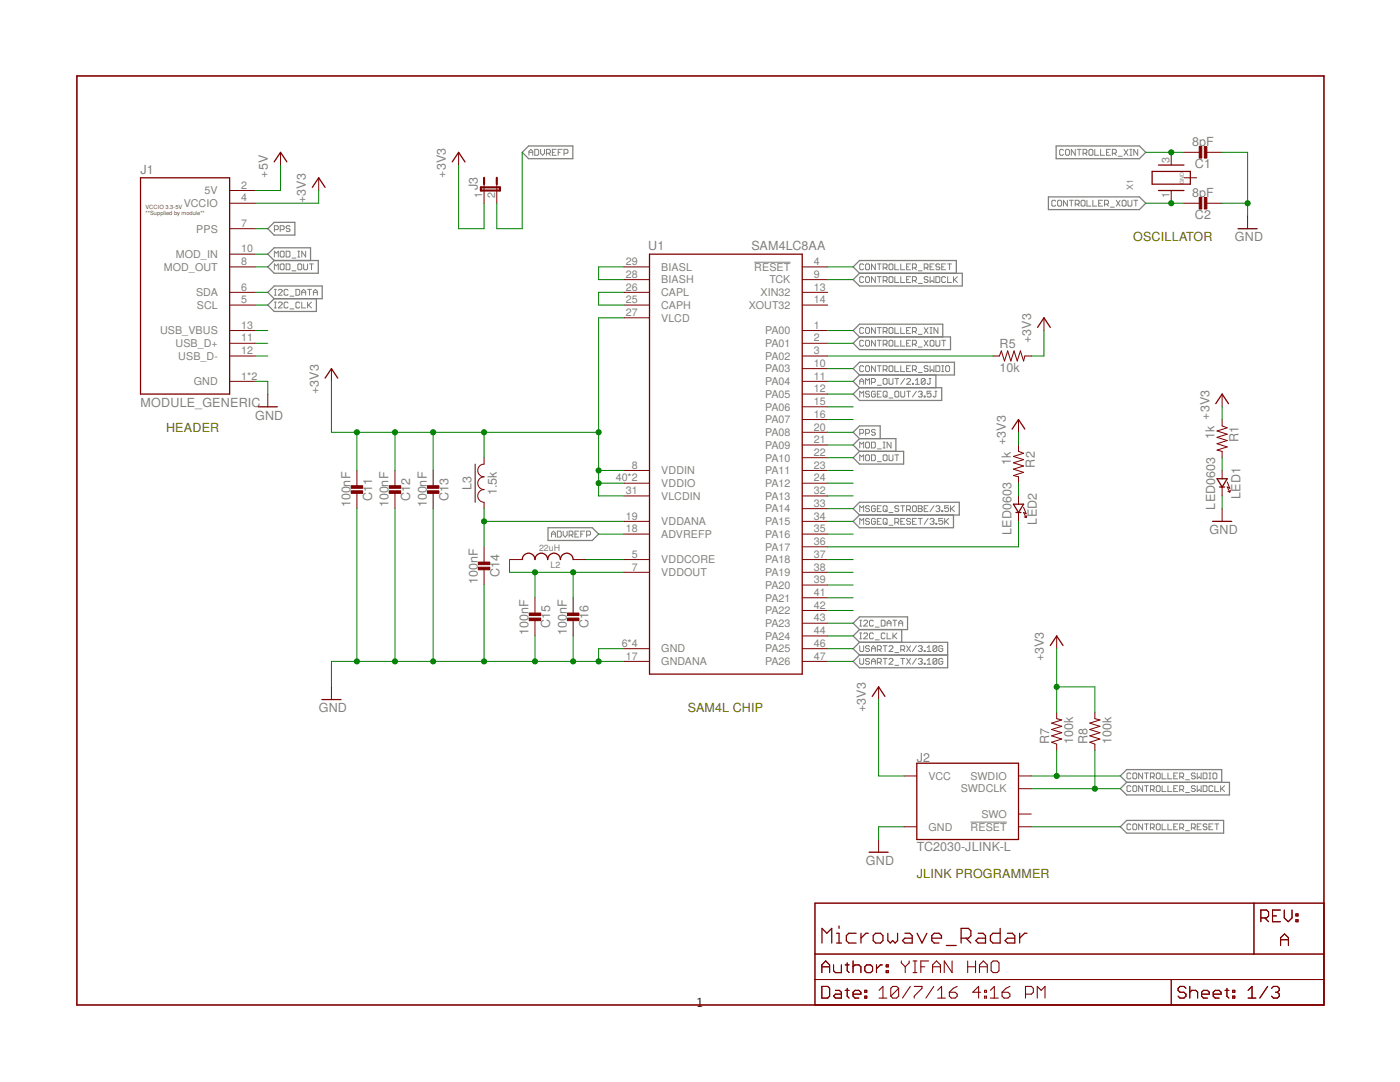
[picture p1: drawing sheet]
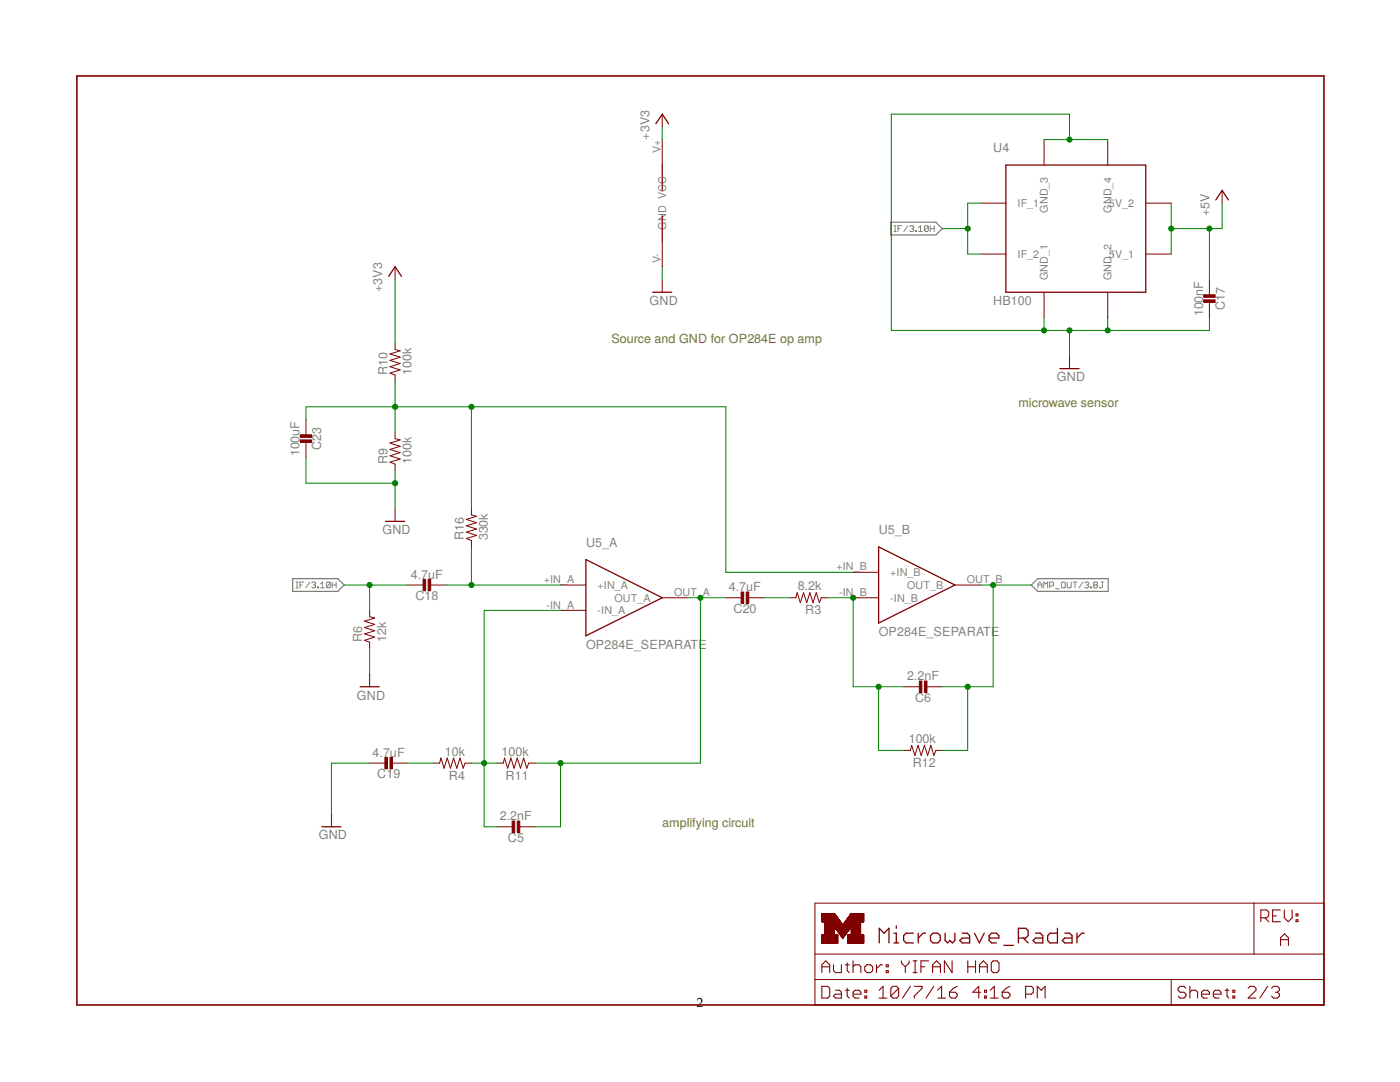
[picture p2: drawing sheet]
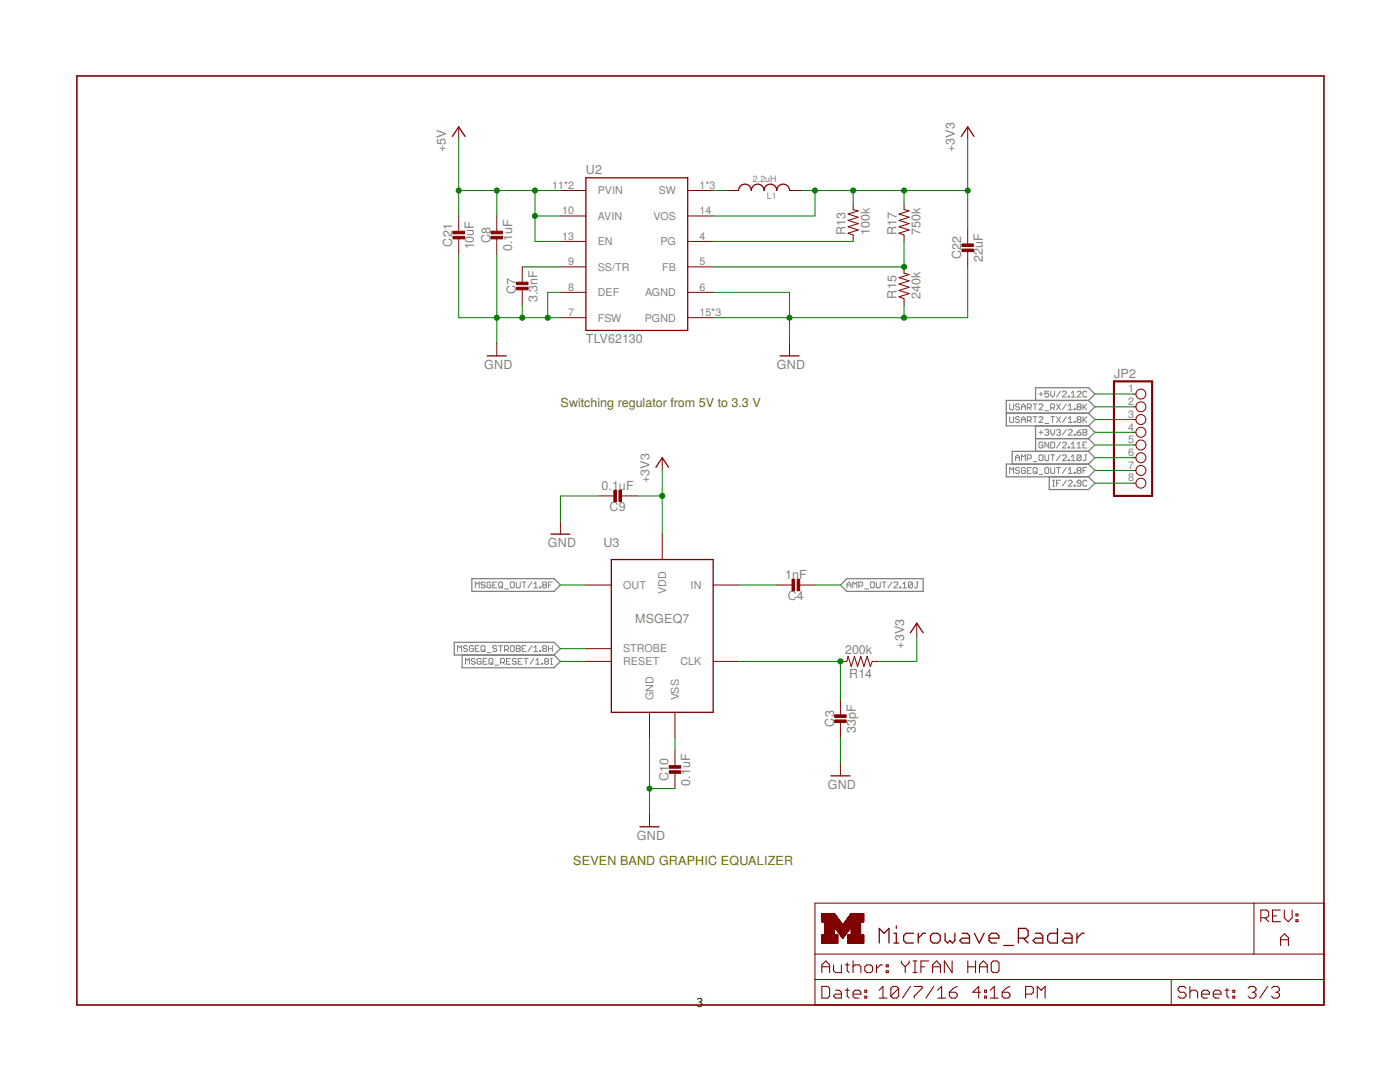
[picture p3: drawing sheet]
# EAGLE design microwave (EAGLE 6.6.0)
AUTHOR: YIFAN HAO; REV: A; TITLE: Microwave_Radar

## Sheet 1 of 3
FRAME2 (LETTER_L_BLANK): AUTHOR: Yifan Hao; TITLE: Microwave_Radar

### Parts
C1  8pF  CAPACITOR0402_CAP  [0402_CAP]
C2  8pF  CAPACITOR0402_CAP  [0402_CAP]
C11  100nF  CAPACITOR0402_CAP  [0402_CAP]
C12  100nF  CAPACITOR0402_CAP  [0402_CAP]
C13  100nF  CAPACITOR0402_CAP  [0402_CAP]
C14  100nF  CAPACITOR0402_CAP  [0402_CAP]
C15  100nF  CAPACITOR0402_CAP  [0402_CAP]
C16  100nF  CAPACITOR0402_CAP  [0402_CAP]
J1  MODULE_GENERIC  [MODULE_GENERIC]
J2  TC2030-JLINK-L  [TC2030-IDC]
J3  JUMPER-2PTH  [1X02]
L2  22uH  LHQ3NP  [1212]
L3  1.5k  FERRITE_BEAD0402  [0402_CAP]
LED1  LED0603  [LED-0603]
LED2  LED0603  [LED-0603]
R1  1k  RESISTOR0402_RES  [0402_RES]
R2  1k  RESISTOR0402_RES  [0402_RES]
R5  10k  RESISTOR0402_RES  [0402_RES]
R7  100k  RESISTOR0402_RES  [0402_RES]
R8  100k  RESISTOR0402_RES  [0402_RES]
U1  SAM4LC8AA  [QFN-48-7MM]
X1  FH1600015  [FHXXX]

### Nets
+3V3: C11.2 C12.2 C13.2 J1.4(VCCIO) J2.1(VCC) J3.1 L3.2 R1.1 R2.1 R5.2 R7.2 R8.2 U1.8(VDDIN) U1.27(VLCD) U1.31(VLCDIN) U1.40(VDDIO) U1.45(VDDIO) ; also sheet 2,3
+5V: J1.2(5V) ; also sheet 2,3
ADVREFP: J3.2 U1.18(ADVREFP)
AMP_OUT: U1.11(PA04) ; also sheet 2,3
CONTROLLER_RESET: J2.3(!RESET) U1.4(!RESET)
CONTROLLER_SWDCLK: J2.4(SWDCLK) R8.1 U1.9(TCK)
CONTROLLER_SWDIO: J2.2(SWDIO) R7.1 U1.10(PA03)
CONTROLLER_XIN: C1.1 U1.1(PA00) X1.3
CONTROLLER_XOUT: C2.1 U1.2(PA01) X1.1
GND: C1.2 C2.2 C11.1 C12.1 C13.1 C14.1 C15.1 C16.1 J1.1(GND) J1.14(GND) J2.5(GND) LED1.C(CATHODE) U1.6(GND) U1.17(GNDANA) U1.30(GND) U1.48(GND) U1.THERMAL(GND) ; also sheet 2,3
I2C_CLK: J1.5(SCL) U1.44(PA24)
I2C_DATA: J1.6(SDA) U1.43(PA23)
MOD_IN: J1.10(MOD_IN) U1.21(PA09)
MOD_OUT: J1.8(MOD_OUT) U1.22(PA10)
MSGEQ_OUT: U1.12(PA05) ; also sheet 3
MSGEQ_RESET: U1.34(PA15) ; also sheet 3
MSGEQ_STROBE: U1.33(PA14) ; also sheet 3
N$4: LED1.A(ANODE) R1.2
N$5: L2.P$2 U1.5(VDDCORE)
N$6: C15.2 C16.2 L2.P$1 U1.7(VDDOUT)
N$10: U1.28(BIASH) U1.29(BIASL)
N$11: U1.25(CAPH) U1.26(CAPL)
N$13: C14.2 L3.1 U1.19(VDDANA)
N$14: R5.1 U1.3(PA02)
N$16: U1.15(PA06)
N$21: U1.16(PA07)
N$22: U1.23(PA11)
N$25: U1.24(PA12)
N$26: U1.32(PA13)
N$27: U1.35(PA16)
N$28: J1.13(USB_VBUS)
N$29: U1.37(PA18)
N$30: U1.38(PA19)
N$31: U1.39(PA20)
N$32: U1.41(PA21)
N$33: U1.42(PA22)
N$34: LED2.A(ANODE) R2.2
N$35: LED2.C(CATHODE) U1.36(PA17)
PPS: J1.7(PPS) U1.20(PA08)
USART2_RX: U1.46(PA25) ; also sheet 3
USART2_TX: U1.47(PA26) ; also sheet 3
USB+: J1.11(USB_D+)
USB-: J1.12(USB_D-)
Unconnected: J2.6(SWO) U1.13(XIN32) U1.14(XOUT32) X1.2(GND) X1.4(GND)

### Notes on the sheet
- OSCILLATOR
- HEADER
- SAM4L CHIP
- JLINK PROGRAMMER

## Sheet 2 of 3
FRAME3 (LETTER_L_UMICH): HEIGHT: 8.5in; WIDTH: 11in

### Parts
C5  2.2nF  CAPACITOR0402_CAP  [0402_CAP]
C6  2.2nF  CAPACITOR0402_CAP  [0402_CAP]
C17  100nF  CAPACITOR0402_CAP  [0402_CAP]
C18  4.7uF  CAPACITOR0402_CAP  [0402_CAP]
C19  4.7uF  CAPACITOR0402_CAP  [0402_CAP]
C20  4.7uF  CAPACITOR0402_CAP  [0402_CAP]
C23  100uF  CAPACITOR1210_CAP  [1210_CAP]
R3  8.2k  RESISTOR0402_RES  [0402_RES]
R4  10k  RESISTOR0402_RES  [0402_RES]
R6  12k  RESISTOR0402_RES  [0402_RES]
R9  100k  RESISTOR0402_RES  [0402_RES]
R10  100k  RESISTOR0402_RES  [0402_RES]
R11  100k  RESISTOR0402_RES  [0402_RES]
R12  100k  RESISTOR0402_RES  [0402_RES]
R16  330k  RESISTOR0402_RES  [0402_RES]
U4  HB100  [HB100]
U5  OP284E_SEPARATE  [OP284E_SEPARATE]

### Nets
+3V3: R10.2 U5.V+(VCC) ; also sheet 1,3
+5V: C17.2 U4.5V_1 U4.5V_2 ; also sheet 1,3
AMP_OUT: C6.2 R12.1 U5.OUT_B(_B:OUT_B) ; also sheet 1,3
GND: C17.1 C19.1 C23.1 R6.1 R9.1 U4.GND_1 U4.GND_2 U4.GND_3 U4.GND_4 U5.V-(GND) ; also sheet 1,3
IF: C18.1 R6.2 U4.IF_1 U4.IF_2 ; also sheet 3
N$1: C23.2 R9.2 R10.1 R16.2 U5.+IN_B(_B:+IN_B)
N$9: C18.2 R16.1 U5.+IN_A(_A:+IN_A)
N$12: C5.1 R4.1 R11.2 U5.-IN_A(_A:-IN_A)
N$15: C19.2 R4.2
N$17: C5.2 C20.1 R11.1 U5.OUT_A(_A:OUT_A)
N$18: C20.2 R3.2
N$19: C6.1 R3.1 R12.2 U5.-IN_B(_B:-IN_B)

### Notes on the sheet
- Source and GND for OP284E op amp
- microwave sensor
- amplifying circuit

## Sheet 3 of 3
FRAME4 (LETTER_L_UMICH): HEIGHT: 8.5in; WIDTH: 11in

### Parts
C3  33pF  CAPACITOR0603_CAP  [0603_CAP]
C4  1nF  CAPACITOR0603_CAP  [0603_CAP]
C7  3.3nF  CAPACITOR0402_CAP  [0402_CAP]
C8  0.1uF  CAPACITOR0402_CAP  [0402_CAP]
C9  0.1uF  CAPACITOR0603_CAP  [0603_CAP]
C10  0.1uF  CAPACITOR0603_CAP  [0603_CAP]
C21  10uF  CAPACITOR0805_CAP  [0805_CAP]
C22  22uF  CAPACITOR0603_CAP  [0603_CAP]
JP2  PINHD-1X8  [1X08]
L1  2.2uH  INDUCTORIHL  [IHL-1212BZ-11]
R13  100k  RESISTOR0402_RES  [0402_RES]
R14  200k  RESISTOR0603_RES  [0603-RES]
R15  240k  RESISTOR0402_RES  [0402_RES]
R17  750k  RESISTOR0402_RES  [0402_RES]
U2  TLV62130  [TQFN-16/3MM]
U3  MSGEQ7  [DIP-8]

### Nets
+3V3: C9.2 C22.1 JP2.4 L1.P$2 R13.2 R14.1 R17.2 U2.14(VOS) U3.1(VDD) ; also sheet 1,2
+5V: C8.1 C21.P$1 JP2.1 U2.10(AVIN) U2.11(PVIN) U2.12(PVIN) U2.13(EN) ; also sheet 1,2
AMP_OUT: C4.2 JP2.6 ; also sheet 1,2
GND: C3.2 C7.2 C8.2 C9.1 C10.2 C21.P$2 C22.2 JP2.5 R15.1 U2.6(AGND) U2.7(FSW) U2.8(DEF) U2.15(PGND) U2.16(PGND) U2.GND U3.6(GND) ; also sheet 1,2
IF: JP2.8 ; also sheet 2
MSGEQ_OUT: JP2.7 U3.3(OUT) ; also sheet 1
MSGEQ_RESET: U3.7(RESET) ; also sheet 1
MSGEQ_STROBE: U3.4(STROBE) ; also sheet 1
N$2: C3.1 R14.2 U3.8(CLK)
N$3: C4.1 U3.5(IN)
N$7: C10.1 U3.2(VSS)
N$8: C7.1 U2.9(SS/TR)
N$20: L1.P$1 U2.1(SW) U2.2(SW) U2.3(SW)
N$23: R13.1 U2.4(PG)
N$24: R15.2 R17.1 U2.5(FB)
USART2_RX: JP2.2 ; also sheet 1
USART2_TX: JP2.3 ; also sheet 1

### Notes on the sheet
- Switching regulator from 5V to 3.3 V
- SEVEN BAND GRAPHIC EQUALIZER
